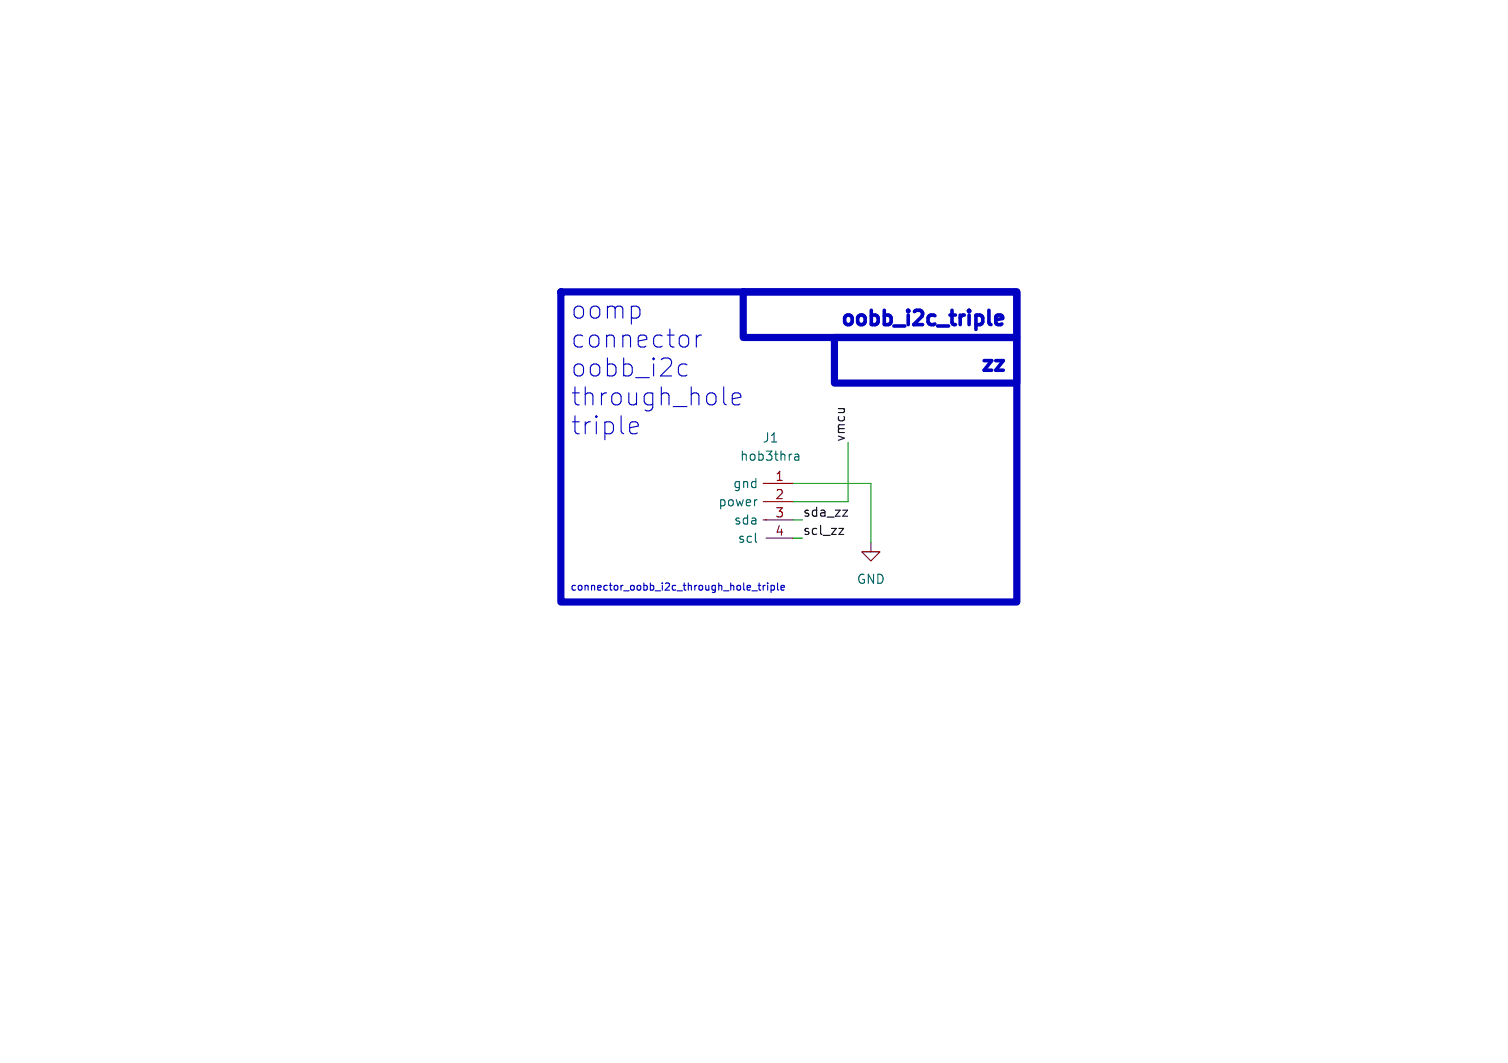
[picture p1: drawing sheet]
<svg xmlns="http://www.w3.org/2000/svg" width="210mm" height="148mm" viewBox="0 0 210 148" stroke-linecap="round" stroke-linejoin="round" font-family="sans-serif">
<path d="M106.3 72.4h4.2M106.3 69.9h4.2M106.3 67.3h4.2M106.7 74.9h3.8M121.3 75.6v1.2h1.3l-1.3 1.3-1.3-1.3h1.3" fill="none" stroke="#840000" stroke-width=".15"/>
<path d="M105.3 75.4l.1 .1M105.3 69.6h.1M110.7 63.3h.5v.8M111.2 63.5l-.4 .1a.25 .25 0 0 0-.2 .2 .25 .25 0 0 0 .2 .3l.4-.1" fill="none" stroke="#006464" stroke-width=".15"/>
<path d="M116.8 73.6h.7l-.7 .8h.7M117.4 71h.6l-.6 .9h.6" fill="none" stroke="#0f0f0f" stroke-width=".15"/>
<path d="M137.8 45.1l.2 .1M138.7 50.2h1l-1 1.3h1M138.7 44.5l.9-.2-.1-.3-.5-.1-.3 .3v.7l.1 .2 .2 .1 .5-.1" fill="none" stroke="#0000c2" stroke-width=".5"/>
<g fill="none" stroke="#0000c2" stroke-width=".15">
<path d="M87.8 58.8l.2-.1h.5l.3 .1 .1 .5-1.2 .3M94.6 52.1l.4 .2h.4l.3-.1M95.7 50.8l-.3-.1h-.4l-.4 .2M95.8 46.9l.1 .2v.7l-.1 .3M97 46.7v1.6M97.7 46.7a.64 .64 0 0 0-.7 .4M100.8 53.9v2.1l.1 .3 .2 .1M102 55.5l1.2-.2-.2-.5-.2-.1h-.5l-.2 .1-.1 .3v.9l.1 .3 .2 .1h.5l.2-.1M87.8 60.3l.2 .1h.5l.3-.1M104.7 82.3h.8M105.6 81.5h.4M105.7 81.2v.8l.3 .2"/>
<path d="M106.3 81.5v.7M106.6 81.5l-.3 .2M106.9 81.2v.1M106.9 81.5v.7M107.4 81.6l.3-.1 .2 .2-.1 .4h-.4M107.4 81.5v1M108.3 81.2v.8l.1 .2M108.8 81.8l.4-.1v-.1l-.3-.1-.1 .1v.5h.4"/>
</g>
<path d="M78.1 40.6h63.5v43.2h-63.5zM103.5 40.6h38.1v6.4h-38.1zM116.2 47h25.4v6.3h-25.4z" fill="none" stroke="#0000c2" stroke-width="1"/>
<path d="M110.5 74.9h1.3M110.5 67.3h10.8v8.3M110.5 72.4h1.3M118.1 61.6v8.3h-7.6" fill="none" stroke="#009600" stroke-width=".15"/>
<g font-size="3.5" fill="#0000c2">
<text x="79.4" y="44.6">oomp</text>
<text x="79.4" y="48.6">connector</text>
<text x="79.4" y="52.7">oobb_i2c</text>
<text x="79.4" y="56.7">through_hole</text>
<text x="79.4" y="60.7">triple</text>
</g>
<g font-size="2.8" fill="#0000c2">
<text x="116.5" y="45.5">oobb_i2c_triple</text>
<text x="136" y="51.8">zz</text>
</g>
<g font-size="1.8" fill="#006464">
<text x="103" y="64.4">hob3thra</text>
<text x="106.1" y="61.8">J1</text>
<text x="100" y="70.7">power</text>
<text x="102" y="68.2">gnd</text>
<text x="102.1" y="73.3">sda</text>
<text x="102.7" y="75.8">scl</text>
<text x="119.2" y="81.5">GND</text>
</g>
<g font-size="1.8" fill="#0f0f0f">
<text x="117.8" y="61.6" transform="rotate(-90 117.8 61.6)">vmcu</text>
<text x="111.8" y="74.6">scl_zz</text>
<text x="111.8" y="72">sda_zz</text>
</g>
<g font-size="1.8" fill="#a90000">
<text x="107.9" y="67.1">1</text>
<text x="107.9" y="69.6">2</text>
<text x="107.9" y="72.1">3</text>
<text x="107.9" y="74.7">4</text>
</g>
<text font-size="1.4" fill="#0000c2" x="79.4" y="82.3">connector_oobb_i2c_through_hole_triple</text>
</svg>
